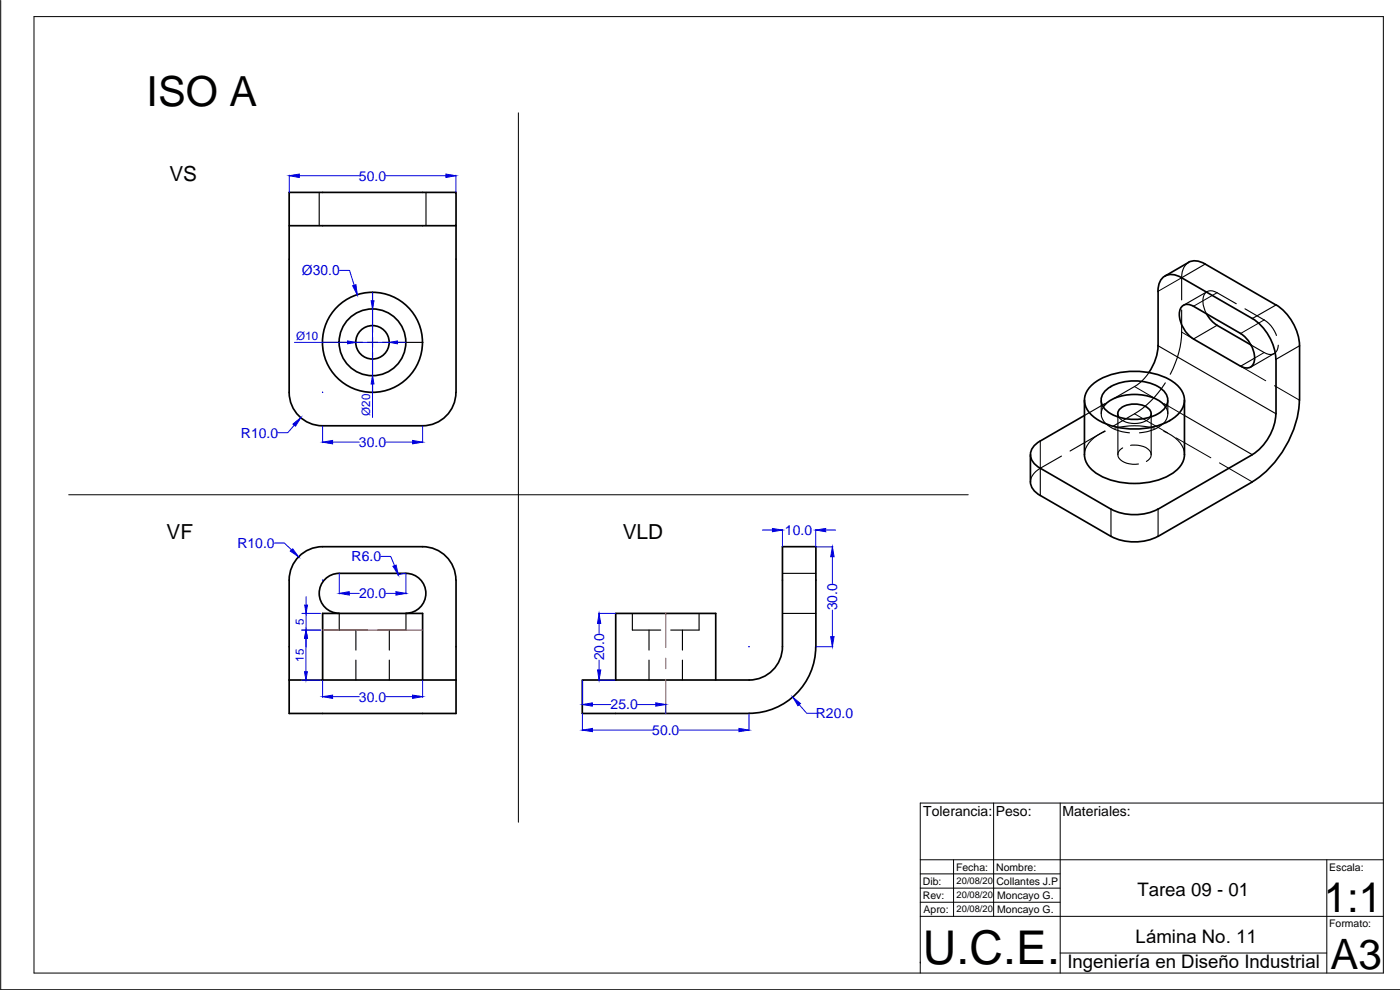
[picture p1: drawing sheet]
<svg xmlns="http://www.w3.org/2000/svg" width="420mm" height="297mm" viewBox="0 0 420 297" stroke-linecap="round" stroke-linejoin="round" font-family="sans-serif">
<!-- layer: MD_Oculto -->
<g fill="none" stroke="#000" stroke-width=".34">
<path d="M95.8 57.7v10M127.8 57.7v10M356.7 78.7l-1.4 1.5-.5 1.4-.2 8.4M111.8 87.6v12.1M354.6 93a42.2 42.2 0 0 1-.4 11.2l-.9 3.1-2.1 5M362.2 87.5l-7 4.1M371 91.1l-5.7-3.3a2.53 2.53 0 0 0-2.8-.4 2.53 2.53 0 0 0-1.5 2.4l.1 1.7 1 2.7M373.6 92.7l6.5 3.8 1.9 2 1.1 2.2M96.7 102.7h12.1M110.3 102.7h3M111.8 101.2v3M111.8 105.7v12.1"/>
<path d="M114.8 102.7h12.1M344.8 111.8l-2 2.4-1.6 1.3-6.9 4.1M349.7 114.9a28.5 28.5 0 0 1-9.2 9.2l-6.4 3.7M375.5 103.5l3.9 2.3a2.55 2.55 0 0 0 2.9 .3 2.55 2.55 0 0 0 1.3-2.5M382.4 106.1l-7.1 4.1M318.6 136.8l-6.4 3.7-1.9 1.6a3.6 3.6 0 0 0-1.1 2.5M330.5 120.1v4M331.1 122.1a3.9 3.9 0 0 0 1.6 5.6 12.9 12.9 0 0 0 6.3 2.2M331.6 129.3l-10.5 6M331.7 129.4a9.5 9.5 0 0 0-6.2 6.1v.9M331.7 121.1l-6.2 3.6M334.6 128.5a24.9 24.9 0 0 1 11.9 0"/>
<path d="M335.5 124.1v12.3M335.8 125.2a6.8 6.8 0 0 0 9.3 0M336.9 134.4a2.13 2.13 0 0 0-1.4 1.9 2.13 2.13 0 0 0 1.3 2.1l2.2 .8h2.7M339.3 133.6a6.4 6.4 0 0 1 6 2 2.1 2.1 0 0 1-1.3 2.9M345.5 124.1v12.3M349.3 129.4a9.3 9.3 0 0 1 6.1 6.1l.1 .9M349.8 122.1a4.2 4.2 0 0 1-2.3 6.2l-3.2 1.2-2.3 .4M350.5 120.1v4M234.8 172h10.1M101.8 184.1v4.9h8.5M106.8 189v6.1M106.8 198.1v5.9"/>
<path d="M116.8 189v6.1M116.8 198.1v5.9M121.8 184.1v4.9h-8.5M189.8 184.1v4.9h8.5M194.8 189v6.1M194.8 198.1v5.9M204.8 189v6.1M204.8 198.1v5.9M209.8 184.1v4.9h-8.5M234.8 184.1h10.1"/>
</g>
<!-- layer: MD_Visible -->
<g fill="none" stroke="#000" stroke-width=".51">
<path d="M86.8 57.7h50.1v10h-50.1zM86.8 67.7v50.1M136.9 67.7v50.1M349.6 82.8l7.1-4.1a5 5 0 0 1 5 .5l21.2 12.3M354.6 83.3a4.2 4.2 0 0 0-6.8 1.9l-.3 2.2 .1 16.3M354.6 83.3l21.2 12.2a15.7 15.7 0 0 1 7.1 12.3M362.1 94.1l1.2 1.8 1.9 1.7M365.3 97.6l10.2 5.9M382.9 91.4a15.7 15.7 0 0 1 7.1 12.3M86.8 117.7a10 10 0 0 0 10 10h30a10 10 0 0 0 10-10M327.7 115.5a21.5 21.5 0 0 1 18.1-3.5 13.7 13.7 0 0 1 8.9 5.3 5.6 5.6 0 0 1-1.5 7.3 21.5 21.5 0 0 1-18 3.6 13.7 13.7 0 0 1-8.9-5.3 5.6 5.6 0 0 1 1.4-7.4zM331.6 117.3a14 14 0 0 1 12.6-2.6 7.2 7.2 0 0 1 6.3 5 5.1 5.1 0 0 1-4 5 15.3 15.3 0 0 1-14.1-1.2 3.9 3.9 0 0 1-.8-6.2z"/>
<path d="M347.5 103.7a14.9 14.9 0 0 1-2.7 8M358.2 101.7a8.7 8.7 0 0 1-4-8.9 2.46 2.46 0 0 1 4-.9l14.1 8.2a8.7 8.7 0 0 1 4 8.9 2.46 2.46 0 0 1-4 .8M358.2 101.7l14.1 8.2M382.9 107.8v16.3M390 103.7v16.4M309.2 136.4v8.2a5 5 0 0 0 3 4.1l21.2 12.2M325.5 124.7l-13.3 7.6a4.2 4.2 0 0 0-1.8 6.8l1.8 1.4M325.5 120.1v16.3a8.2 8.2 0 0 0 5.6 6.8 23.2 23.2 0 0 0 21.1-1.4 6.9 6.9 0 0 0 3.3-5.4v-16.3M331.1 122.1a11.8 11.8 0 0 1 10.6-3.7 11 11 0 0 1 8.1 3.7M335.8 125.2a2.27 2.27 0 0 1 1.7-3.4 7.1 7.1 0 0 1 7.6 1.3 1.79 1.79 0 0 1 .1 2.1M382.9 124.1a15.8 15.8 0 0 1-7.1 12.3l-28.3 16.3a15.7 15.7 0 0 1-14.1 0M390 120.1a31.3 31.3 0 0 1-14.2 24.5l-28.2 16.3"/>
<path d="M312.2 140.5l21.2 12.3M333.4 160.9a15.7 15.7 0 0 0 14.1 0M101.8 184a6 6 0 0 1-6-6 6 6 0 0 1 6-6h20a6 6 0 0 1 6 6 6 6 0 0 1-6 6M244.8 194a20 20 0 0 1-20 20M244.9 194v-30h-10.1v30a10 10 0 0 1-10 10M86.8 204v-30a10 10 0 0 1 10-10h30a10 10 0 0 1 10 10l.1 30M86.8 204v10.1h50.1v-10.1M86.8 204h10M96.8 204v-19.9h30v19.9M96.8 204h30M126.8 204h10.1M184.8 204h-10v10.1h50"/>
<path d="M184.8 204v-19.9h30v19.9M184.8 204h40"/>
<circle cx="111.8" cy="102.7" r="15"/>
<circle cx="111.8" cy="102.7" r="5"/>
<circle cx="111.8" cy="102.7" r="10"/>
</g>
<!-- layer: MD_Visible fina -->
<path d="M361.7 79.2l-7.1 4.1M365.3 97.6l-7.1 4.1M382.9 91.5l-7.1 4.1M347.6 103.7l35.3 20.4M376.6 107.4l-4.3 2.5M390 103.7l-7.1 4.1M355.5 124.7l20.3 11.7M312.2 140.5v8.2M333.4 152.8v8.1M347.6 152.8v8.1" fill="none" stroke="#000" stroke-width=".34"/>
<!-- layer: MD_Oculta fina -->
<g fill="none" stroke="#000" stroke-width=".3">
<path d="M354.6 83.3l-7 4.1M354.6 99.6l3.6 2.1M365.3 87.8l-7.1 4.1M379.4 96l-7.1 4.1M340.5 116l6.2 3.6M372.3 109.9l7.6 4.3M379.4 105.8l-2.8 1.6M382.5 115.7l7.5 4.4M312.2 132.3v8.2M340.5 124.1l9.9 5.8M349.3 121.1l6.2 3.6M353 131.4l10.4 6"/>
<path d="M366 138.9l9.8 5.7M96.8 189h5"/>
</g>
<!-- layer: 0 -->
<g fill="none" stroke="#000" stroke-width=".3">
<path d="M.2 .1v296.9h420M10.2 5h405v287h-405zM155.6 33.9v212.8M20.6 148.4h270M96.8 184.1v19.9M276.2 258h139M286.2 258v16.9M298.2 240.9v34M318.2 240.9v51.1M398.2 258v34M415.2 240.9h-139v51.1M276.2 274.9h139"/>
<path d="M276.2 270.7h42M276.2 266.5h42M276.2 262.2h42M276.2 289h.1M318.2 285.9h80"/>
</g>
<!-- layer: Cotas -->
<g fill="none" stroke="#00d" stroke-width=".3">
<path d="M86.8 52.6v5.1M89.8 52.7h18M115.8 52.7h18M136.8 52.6v5.1M101.9 81.1h3l1.4 4.5M111.8 87.7v2.5M111.8 92.7v20M88.4 102.7h15.9M96.7 117.7h.2M96.8 117.6v.2M106.8 102.7h10M111.8 115.2v10.1"/>
<path d="M119.3 102.7h2.5M88.3 127.6l-1.9 2.2h-3M96.8 127.8v5M99.8 132.7h8M115.8 132.7h8M126.8 127.8v5M228.8 159h3M234.8 158.9v5.1M244.8 158.9v5.1M247.8 159h3M82.3 162.9h3l2.2 2.1M91.9 179.1v2.5"/>
<path d="M96.7 174.1h.2M96.8 174v.1M101.8 172.1v6.1M104.8 178h3M114.3 166.9h3l1.1 2.8M115.8 178h3M121.7 178h.2M121.8 172l-2.4 .5M121.8 172.1v6.1M244.9 164.1h5.1M249.8 167v8.1M90.6 189h5.6"/>
<path d="M90.6 184.1h5.6M91.9 184.1v4.9M91.9 191.5l-.1 10M179.6 184.1h5.1M179.8 187.1v2.9M179.8 198.1v2.9M224.7 194h.2M224.8 194v.1M244.9 194h5.1M249.8 183v8M90.6 204h5.6M96.8 204.1v5.1"/>
<path d="M99.8 209h8M115.8 209h8M126.8 204.1v5.1M174.8 204.1v7.5M174.8 214.1v5.1M177.8 219.1h18M177.8 211.4h5.5M179.6 204h5.1M191.3 211.4h5.5M199.8 211.2v2.9M203.8 219.1h18M224.8 214.1v5.1"/>
<path d="M239.9 211.4l2.2 2.6h3"/>
</g>
<g fill="#00d" stroke="#00d" stroke-width=".3">
<path d="M105.8 85.8l1-.4 .4 3.1z"/>
<path d="M87.9 127.2l2.4-1.9-1.6 2.6z"/>
<path d="M86.8 52.7l3-.5v1z"/>
<path d="M133.8 52.2l3 .5-3 .5z"/>
<path d="M101.8 178l3-.5v1z"/>
<path d="M118.8 177.5l3 .5-3 .5z"/>
<path d="M96.8 132.7l3-.5v1z"/>
<path d="M123.8 132.2l3 .5-3 .5z"/>
<path d="M96.8 209l3-.4v.9z"/>
<path d="M123.8 208.6l3 .4-3 .5z"/>
<path d="M179.3 201h1l-.5 3z"/>
<path d="M179.8 184.1l.5 3h-1z"/>
<path d="M231.8 158.6l3 .4-3 .5z"/>
<path d="M244.8 159l3-.4v.9z"/>
<path d="M117.9 169.9l1-.4 .6 3z"/>
<path d="M87.1 165.3l.7-.6 1.8 2.4z"/>
<path d="M174.8 219.1l3-.5v.9z"/>
<path d="M221.8 218.6l3 .5-3 .4z"/>
<path d="M249.8 164.1l.5 2.9h-1z"/>
<path d="M249.3 191h1l-.5 3z"/>
<path d="M237.9 209.2l2.3 1.9-.7 .6z"/>
<path d="M174.8 211.4l3-.5v1z"/>
<path d="M196.8 210.9l3 .5-3 .5z"/>
<path d="M111.4 90.2h.8l-.4 2.5z"/>
<path d="M111.8 112.7l.4 2.5h-.8z"/>
<path d="M116.8 102.7l2.5-.4v.9z"/>
<path d="M104.3 102.3l2.5 .4-2.5 .5z"/>
<path d="M91.4 201.5h.8l-.4 2.5z"/>
<path d="M91.8 189l.4 2.5h-.8z"/>
<path d="M91.9 189l.4 2.5h-.9z"/>
<path d="M91.4 181.6h.9l-.4 2.5z"/>
</g>
<!-- layer: Ejes -->
<path d="M96.8 189h30M199.8 183.9v10.4M199.8 197.5v3.1M199.8 203.8v10.4" fill="none" stroke="#ff3f00" stroke-width=".3"/>
<text font-size="14" x="277" y="289.1">U.C.E.</text>
<g font-size="12.6">
<text x="397.3" y="273.6">1:1</text>
<text x="399.3" y="290.8">A3</text>
</g>
<text font-size="12.5" x="44" y="31.7">ISO A</text>
<g font-size="6.2">
<text x="50.8" y="54.3">VS</text>
<text x="50" y="161.7">VF</text>
<text x="186.9" y="161.6">VLD</text>
</g>
<g font-size="5.6">
<text x="341.3" y="268.8">Tarea 09 - 01</text>
<text x="340.8" y="282.9">Lámina No. 11</text>
<text x="320.3" y="290.4">Ingeniería en Diseño Industrial</text>
</g>
<g font-size="4.2" fill="#00d">
<text x="107.7" y="54.2">50.0</text>
<text x="90.6" y="82.6">Ø30.0</text>
<text x="72.3" y="131.3">R10.0</text>
<text x="107.7" y="134.1">30.0</text>
<text x="235.6" y="160.5">10.0</text>
<text x="71.2" y="164.4">R10.0</text>
<text x="105.5" y="168.4">R6.0</text>
<text x="107.8" y="179.5">20.0</text>
<text x="251.3" y="183.1" transform="rotate(-90 251.3 183.1)">30.0</text>
<text x="181.3" y="198.1" transform="rotate(-90 181.3 198.1)">20.0</text>
<text x="107.7" y="210.5">30.0</text>
<text x="183.3" y="212.8">25.0</text>
<text x="244.9" y="215.5">R20.0</text>
<text x="195.7" y="220.5">50.0</text>
</g>
<g font-size="4.2">
<text x="277.1" y="245">Tolerancia:</text>
<text x="298.9" y="245">Peso:</text>
<text x="318.9" y="245">Materiales:</text>
</g>
<g font-size="3.5" fill="#00d">
<text x="88.9" y="102">Ø10</text>
<text x="111.1" y="124.8" transform="rotate(-90 111.1 124.8)">Ø20</text>
<text x="91.2" y="187.5" transform="rotate(-90 91.2 187.5)">5</text>
<text x="91.1" y="198.6" transform="rotate(-90 91.1 198.6)">15</text>
</g>
<g font-size="3.1">
<text x="286.9" y="261.2">Fecha:</text>
<text x="299" y="261.2">Nombre:</text>
<text x="398.9" y="261.2">Escala:</text>
<text x="276.9" y="265.5">Dib:</text>
<text x="276.9" y="269.7">Rev:</text>
<text x="299" y="265.5">Collantes J.P</text>
<text x="299.3" y="269.7">Moncayo G.</text>
<text x="277.2" y="274">Apro:</text>
<text x="299.3" y="274">Moncayo G.</text>
<text x="398.9" y="278.2">Formato:</text>
</g>
<g font-size="2.8">
<text x="287.1" y="265.2">20/08/20</text>
<text x="287.1" y="269.5">20/08/20</text>
<text x="287.1" y="273.8">20/08/20</text>
</g>
</svg>
